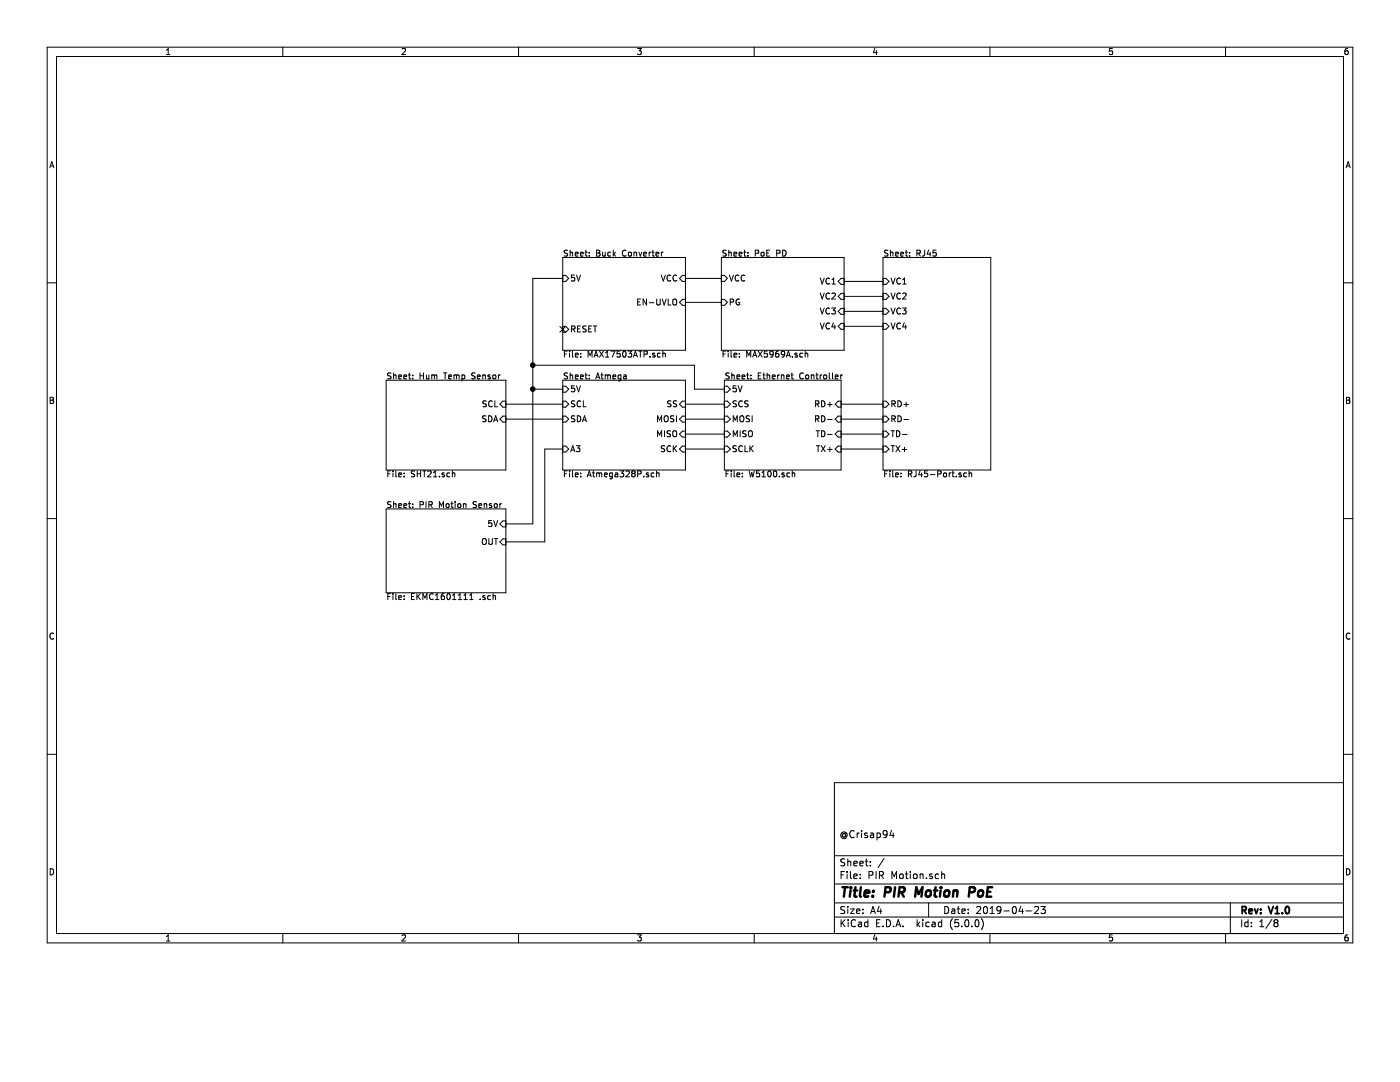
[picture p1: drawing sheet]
EESchema Schematic File Version 4
LIBS:PIR Motion-cache
EELAYER 26 0
EELAYER END
$Descr A4 11693 8268
encoding utf-8
Sheet 1 8
Title "PIR Motion PoE"
Date "2019-04-23"
Rev "V1.0"
Comp ""
Comment1 "@Crisap94"
Comment2 ""
Comment3 ""
Comment4 ""
$EndDescr
$Sheet
S 4700 3175 1025 750 
U 5CB79F30
F0 "Atmega" 50
F1 "Atmega328P.sch" 50
F2 "SS" I R 5725 3375 50 
F3 "MOSI" I R 5725 3500 50 
F4 "MISO" I R 5725 3625 50 
F5 "SCK" I R 5725 3750 50 
F6 "5V" I L 4700 3250 50 
F7 "SCL" I L 4700 3375 50 
F8 "SDA" I L 4700 3500 50 
F9 "A3" I L 4700 3750 50 
$EndSheet
$Sheet
S 6025 2150 1025 775 
U 5CB7CDC0
F0 "PoE PD" 50
F1 "MAX5969A.sch" 50
F2 "PG" I L 6025 2525 50 
F3 "VCC" I L 6025 2325 50 
F4 "VC1" I R 7050 2350 50 
F5 "VC2" I R 7050 2475 50 
F6 "VC3" I R 7050 2600 50 
F7 "VC4" I R 7050 2725 50 
$EndSheet
$Sheet
S 4700 2150 1025 775 
U 5CB7CE13
F0 "Buck Converter" 50
F1 "MAX17503ATP.sch" 50
F2 "EN-UVLO" I R 5725 2525 50 
F3 "RESET" I L 4700 2750 50 
F4 "VCC" I R 5725 2325 50 
F5 "5V" I L 4700 2325 50 
$EndSheet
$Sheet
S 6050 3175 975  750 
U 5CB7CF2A
F0 "Ethernet Controller" 50
F1 "W5100.sch" 50
F2 "MISO" I L 6050 3625 50 
F3 "MOSI" I L 6050 3500 50 
F4 "SCS" I L 6050 3375 50 
F5 "SCLK" I L 6050 3750 50 
F6 "TX+" I R 7025 3750 50 
F7 "TD-" I R 7025 3625 50 
F8 "RD+" I R 7025 3375 50 
F9 "RD-" I R 7025 3500 50 
F10 "5V" I L 6050 3250 50 
$EndSheet
Wire Wire Line
	5725 3375 6050 3375
Wire Wire Line
	5725 3500 6050 3500
Wire Wire Line
	5725 3625 6050 3625
Wire Wire Line
	6050 3750 5725 3750
$Sheet
S 7375 2150 900  1775
U 5CB7CED3
F0 "RJ45" 50
F1 "RJ45-Port.sch" 50
F2 "VC1" I L 7375 2350 50 
F3 "VC2" I L 7375 2475 50 
F4 "VC3" I L 7375 2600 50 
F5 "VC4" I L 7375 2725 50 
F6 "TX+" I L 7375 3750 50 
F7 "TD-" I L 7375 3625 50 
F8 "RD-" I L 7375 3500 50 
F9 "RD+" I L 7375 3375 50 
$EndSheet
Wire Wire Line
	7375 3375 7025 3375
Wire Wire Line
	7025 3500 7375 3500
Wire Wire Line
	7375 3625 7025 3625
Wire Wire Line
	7025 3750 7375 3750
Wire Wire Line
	5725 2325 6025 2325
Wire Wire Line
	6025 2525 5725 2525
Wire Wire Line
	4700 2325 4450 2325
Wire Wire Line
	4450 2325 4450 3050
Wire Wire Line
	4450 3250 4700 3250
Wire Wire Line
	4450 3050 5800 3050
Wire Wire Line
	5800 3050 5800 3250
Wire Wire Line
	5800 3250 6050 3250
Connection ~ 4450 3050
Wire Wire Line
	4450 3050 4450 3250
Wire Wire Line
	7050 2350 7375 2350
Wire Wire Line
	7375 2475 7050 2475
Wire Wire Line
	7050 2600 7375 2600
Wire Wire Line
	7375 2725 7050 2725
NoConn ~ 4700 2750
$Sheet
S 3225 3175 1000 750 
U 5CBA730E
F0 "Hum Temp Sensor" 50
F1 "SHT21.sch" 50
F2 "SCL" I R 4225 3375 50 
F3 "SDA" I R 4225 3500 50 
$EndSheet
$Sheet
S 3225 4250 1000 700 
U 5CBA7315
F0 "PIR Motion Sensor" 50
F1 "EKMC1601111 .sch" 50
F2 "5V" I R 4225 4375 50 
F3 "OUT" I R 4225 4525 50 
$EndSheet
Connection ~ 4450 3250
Wire Wire Line
	4700 3375 4225 3375
Wire Wire Line
	4225 3500 4700 3500
Wire Wire Line
	4450 3250 4450 4375
Wire Wire Line
	4450 4375 4225 4375
Wire Wire Line
	4225 4525 4550 4525
Wire Wire Line
	4550 4525 4550 3750
Wire Wire Line
	4550 3750 4700 3750
$EndSCHEMATC
